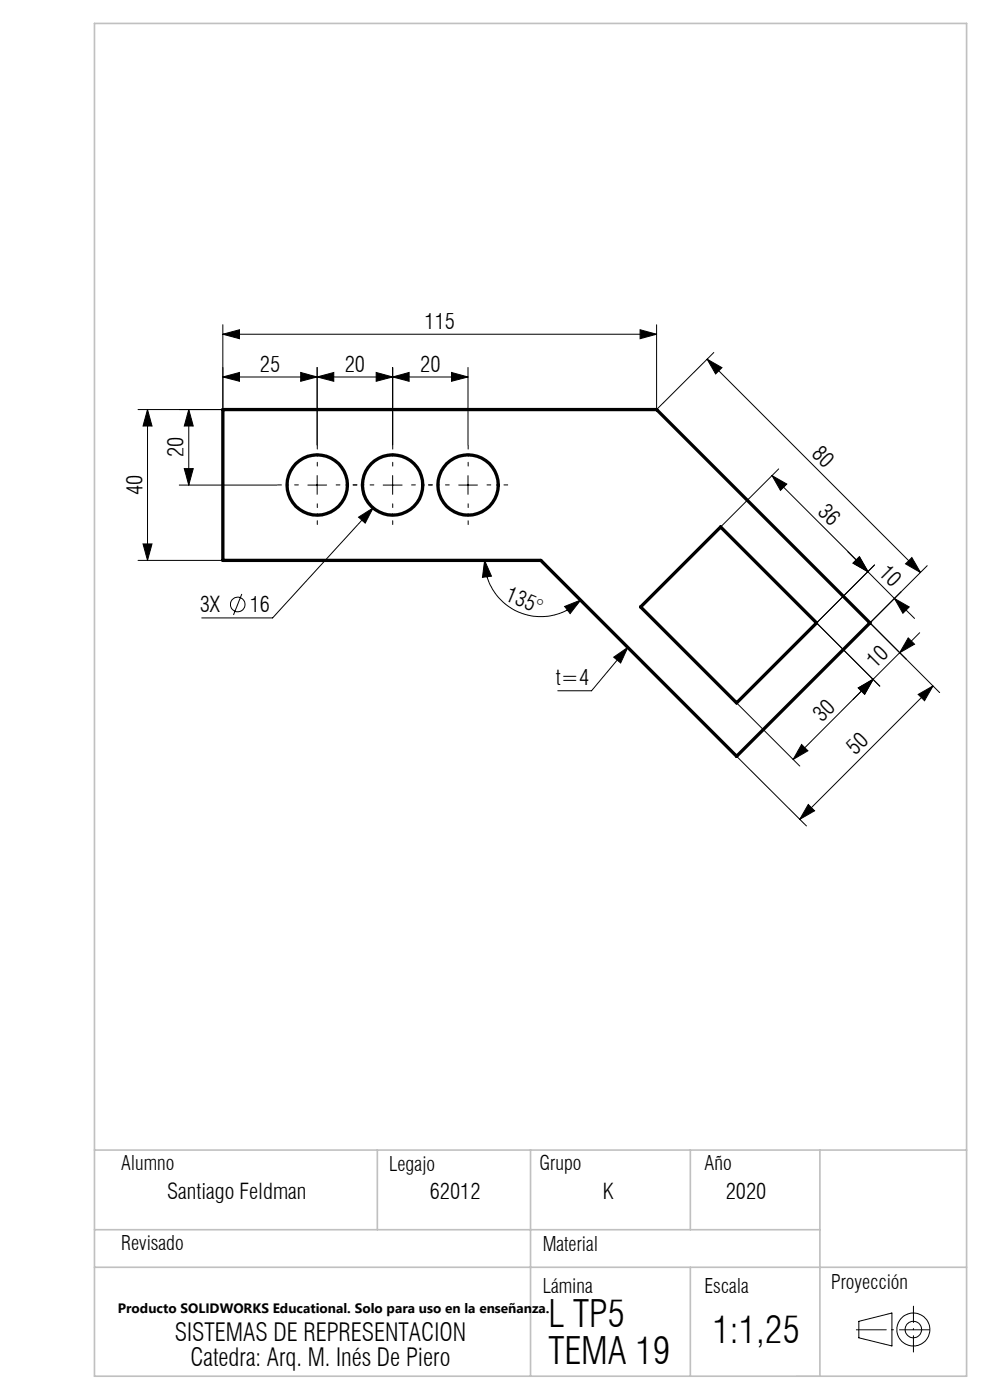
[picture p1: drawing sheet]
<svg xmlns="http://www.w3.org/2000/svg" width="210mm" height="297mm" viewBox="0 0 210 297" stroke-linecap="round" stroke-linejoin="round" font-family="sans-serif">
<g fill="none" stroke="#000" stroke-width=".21">
<path d="M47.3 80l3.5-1v1.9zM47.3 80h52M47.3 70.9l3.5-.9v1.9zM47.3 68.9v17.9M47.3 70.9h92M63.8 79l3.5 1-3.5 .9zM67.3 80l3.5-1v1.9zM67.3 78v16.4M79.8 79l3.5 1-3.5 .9zM83.3 80l3.5-1v1.9zM83.3 78v16.4M95.8 79l3.5 1-3.5 .9z"/>
<path d="M99.3 78v16.4M135.8 70l3.5 .9-3.5 1zM139.3 68.9v17.9M150 76.2l45.3 45.3M150 76.2l3.1 1.8-1.3 1.3zM151.4 74.8l-12.1 12M31.3 86.9l.9 3.5h-1.9zM31.3 86.9v32M39.1 99.4h1.9l-1 3.5zM40 86.9l1 3.5h-1.9zM40 86.9v16M47.2 86.9h-17.9"/>
<path d="M165.2 99.5l-12.3 12.2M29.3 118.9h17.9M30.3 115.4h1.9l-.9 3.5zM38 102.9h20.8M65.3 102.9h4M67.3 100.9v4M76.1 109.7l3-1.9-1.6 3.2zM79.1 107.8l-21.3 23.3h-15M81.3 102.9h4M83.3 100.9v4M97.3 102.9h4M99.3 100.9v4"/>
<path d="M102.8 118.9l1.4 3.3-1.9 .3zM102.8 118.9a11.9 11.9 0 0 0 7.4 11 11.9 11.9 0 0 0 13-2.6M163.8 100.9l20.3 20.3M163.8 100.9l3.1 1.8-1.3 1.3zM179.8 117l4.3 4.3M180.9 119.5l1.4-1.4 1.8 3.2zM181 119.4l1.3-1.3 1.8 3.1zM185.5 119.8l-12.2 12.3M192.1 119.6l1.3-1.3 1.9 3.2zM51.3 126l-1.8 4.5M119.8 128.7l3.4-1.4-2.3 2.9zM130.2 139.4l3-2.1-1.5 3.3z"/>
<path d="M133.2 137.3l-7.7 9.2h-7.2M173.3 132.2l13.3 13.4M184.1 121.3l5.6 5.7M189.7 127l3.2 1.8-1.4 1.3zM189.7 127l4.3 4.2M192.3 139.9l-7.7-7.7 14.7 14.7M192.7 135.3l1.3 1.4-3.1 1.8zM195.1 134.2l-26.9 26.9M196.7 120l-12.1 12.1M156.3 149.2l13.4 13.3M170 157.9l1.4 1.4-3.2 1.8zM182.1 145.9l3.1-1.8-1.8 3.2z"/>
<path d="M185.2 144.1l-4.2 4.3M194.8 147.3l3.1-1.8-1.8 3.2zM197.9 145.5l-28.2 28.3M156.3 160.5l14.8 14.7M171.4 170.7l1.4 1.3-3.1 1.8zM182.2 280.3l7-1.8v7l-7-1.7z"/>
<circle cx="50.4" cy="128.2" r="1.54"/>
<circle cx="193.7" cy="282.1" r="1.75"/>
<circle cx="193.8" cy="282" r="3.5"/>
</g>
<path d="M180.8 282.1h17.1" fill="none" stroke="#000" stroke-width=".21" stroke-dasharray="6.3 1.3 .3 1.3" stroke-dashoffset="-.8"/>
<path d="M193.8 277.1v9.7" fill="none" stroke="#000" stroke-width=".21" stroke-dasharray="6.3 1.3 .3 1.3" stroke-dashoffset="2.9"/>
<path d="M169 292h4.9" fill="none" stroke="#c0c0c0" stroke-width=".21"/>
<path d="M20 5h185v287h-185zM20 244h185M80 244v16.9M112.5 244v48M146.4 244v16.9M173.9 244v48M20 260.9h153.9M20 268.8h185M146.4 268.8v23.2" fill="none" stroke="#c0c0c0" stroke-width=".35"/>
<path d="M67.3 98.9v-4.4M83.3 98.9v-4.4M99.3 98.9v-4.4M63.3 102.9h-4.4M67.3 106.9v4.4M71.3 102.9h4.4M79.3 102.9h-4.4M83.3 106.9v4.4M87.3 102.9h4.4M95.3 102.9h-4.4M99.3 106.9v4.4M103.3 102.9h4.4" fill="none" stroke="#000" stroke-width=".21" stroke-dasharray="15.2 1.3 .3 1.3" stroke-dashoffset="14.4"/>
<g fill="#000">
<path d="M63.8 79l3.5 1-3.5 .9zM47.3 80l3.5-1v1.9z"/>
<path d="M67.3 80l3.5-1v1.9zM79.8 79l3.5 1-3.5 .9zM83.3 80l3.5-1v1.9zM95.8 79l3.5 1-3.5 .9z"/>
<path d="M135.8 70l3.5 .9-3.5 1zM47.3 70.9l3.5-.9v1.9z"/>
<path d="M31.3 86.9l.9 3.5h-1.9zM30.3 115.4h1.9l-.9 3.5z"/>
<path d="M39.1 99.4h1.9l-1 3.5zM40 86.9l1 3.5h-1.9z"/>
<path d="M76.1 109.7l3-1.9-1.6 3.2zM130.2 139.4l3-2.1-1.5 3.3z"/>
<path d="M102.8 118.9l1.4 3.3-1.9 .3zM119.8 128.7l3.4-1.4-2.3 2.9z"/>
<path d="M163.8 100.9l3.1 1.8-1.3 1.3zM181 119.4l1.3-1.3 1.8 3.1z"/>
<path d="M180.9 119.5l1.4-1.4 1.8 3.2zM189.7 127l3.2 1.8-1.4 1.3z"/>
<path d="M192.1 119.6l1.3-1.3 1.9 3.2zM150 76.2l3.1 1.8-1.3 1.3z"/>
<path d="M182.1 145.9l3.1-1.8-1.8 3.2zM192.7 135.3l1.3 1.4-3.1 1.8z"/>
<path d="M170 157.9l1.4 1.4-3.2 1.8zM182.1 145.9l3.1-1.8-1.8 3.2z"/>
<path d="M171.4 170.7l1.4 1.3-3.1 1.8zM194.8 147.3l3.1-1.8-1.8 3.2z"/>
</g>
<g fill="none" stroke="#000" stroke-width=".7">
<path d="M47.3 86.9h92l45.2 45.2-28.3 28.3-41.5-41.5h-67.4zM152.9 111.8l20.3 20.3-17 17-20.3-20.3z"/>
<circle cx="67.3" cy="102.9" r="6.4"/>
<circle cx="83.3" cy="102.9" r="6.4"/>
<circle cx="99.3" cy="102.9" r="6.4"/>
</g>
<g font-size="7.9">
<text x="116.3" y="281.6">L TP5</text>
<text x="151.1" y="285">1:1,25</text>
<text x="116.3" y="289.4">TEMA 19</text>
</g>
<g font-size="5.3">
<text x="37.1" y="284.5">SISTEMAS DE REPRESENTACION</text>
<text x="40.4" y="289.7">Catedra: Arq. M. Inés De Piero</text>
</g>
<g font-size="4.6">
<text x="90.1" y="69.8">115</text>
<text x="55.2" y="78.8">25</text>
<text x="73.1" y="78.8">20</text>
<text x="89.1" y="78.8">20</text>
<text x="38.9" y="97" transform="rotate(-90 38.9 97)">20</text>
<text x="171.9" y="96.5" transform="rotate(45 171.9 96.5)">80</text>
<text x="30.2" y="105" transform="rotate(-90 30.2 105)">40</text>
<text x="173.2" y="108.8" transform="rotate(45 173.2 108.8)">36</text>
<text x="186.2" y="121.8" transform="rotate(45 186.2 121.8)">10</text>
<text x="42.4" y="129.9">3X</text>
<text x="53" y="129.9">16</text>
<text x="106.9" y="127.3" transform="rotate(23 106.9 127.3)">135°</text>
<text x="185.7" y="142" transform="rotate(-45 185.7 142)">10</text>
<text x="117.9" y="145.4">t=4</text>
<text x="174.4" y="153.3" transform="rotate(-45 174.4 153.3)">30</text>
<text x="181.5" y="160.4" transform="rotate(-45 181.5 160.4)">50</text>
<text x="35.5" y="254.4">Santiago Feldman</text>
<text x="91.2" y="254.4">62012</text>
<text x="127.9" y="254.4">K</text>
<text x="154" y="254.4">2020</text>
</g>
<g font-size="4.2">
<text x="25.7" y="248.3">Alumno</text>
<text x="82.5" y="248.5">Legajo</text>
<text x="114.5" y="248.3">Grupo</text>
<text x="149.5" y="248.3">Año</text>
<text x="25.7" y="265.3">Revisado</text>
<text x="115.1" y="265.4">Material</text>
<text x="115.1" y="274.3">Lámina</text>
<text x="149.5" y="274.3">Escala</text>
<text x="176.3" y="273.4">Proyección</text>
</g>
<text font-size="2.9" x="25" y="278.6">Producto SOLIDWORKS Educational. Solo para uso en la enseñanza.</text>
</svg>
